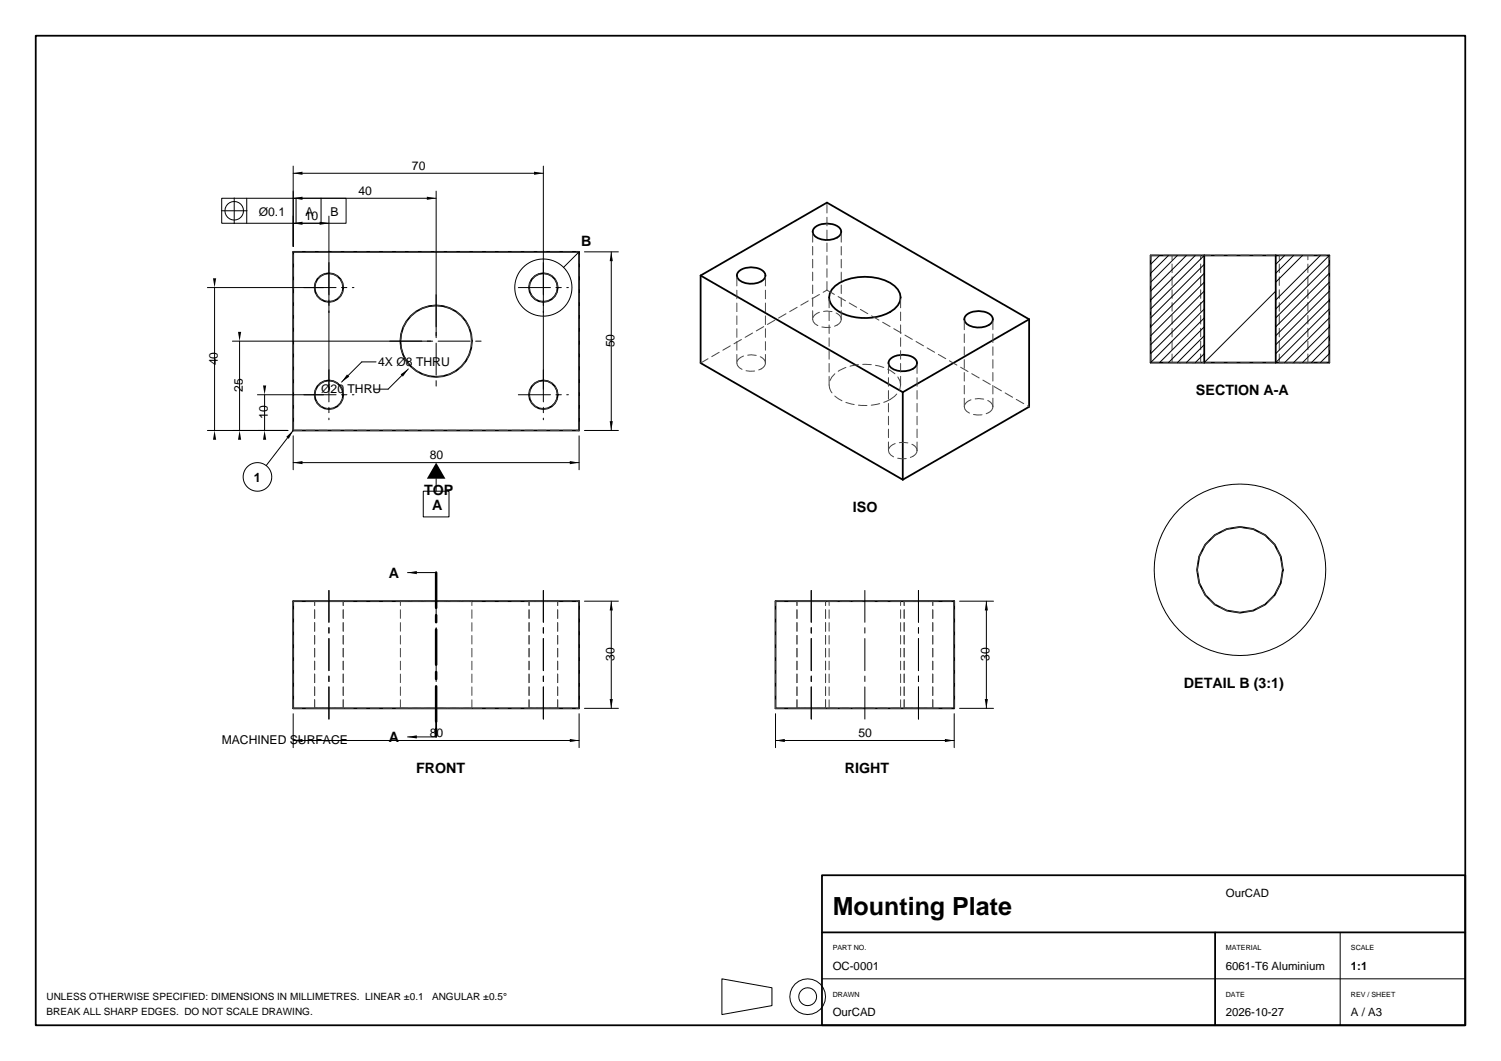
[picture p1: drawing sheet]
<svg xmlns="http://www.w3.org/2000/svg" width="420mm" height="297mm" viewBox="0 0 420 297" stroke-linecap="round" stroke-linejoin="round" font-family="sans-serif">
<g fill="none" stroke="#000" stroke-width=".5">
<path d="M10 10h400v277h-400zM82 70.5h80v50h-80zM196 77.1v24.5l56.6 32.7M196 77.1l35.4-20.4 56.6 32.7M196 77.1l56.6 32.7M206.9 75.8a5.7 5.7 0 0 1 7 .4 1.68 1.68 0 0 1-.9 2.6 5.6 5.6 0 0 1-6.6-1 1.55 1.55 0 0 1 .5-2zM228.1 63.6a5.7 5.7 0 0 1 7 .4 1.68 1.68 0 0 1-.9 2.5 5.6 5.6 0 0 1-6.6-.9 1.55 1.55 0 0 1 .5-2zM337 71.5h20M337 71.5h-15v30h15M337 71.5v30M357 71.5h15v30h-15M357 71.5v30"/>
<path d="M233.7 80a14.8 14.8 0 0 1 16.6 0 3.9 3.9 0 0 1 0 6.5 14.7 14.7 0 0 1-16.6 0 3.9 3.9 0 0 1 0-6.5zM270.5 88.1a5.7 5.7 0 0 1 7 .4 1.68 1.68 0 0 1-.9 2.5 5.6 5.6 0 0 1-6.6-1 1.55 1.55 0 0 1 .5-1.9zM288 89.4l-35.4 20.4M288 89.4v24.5l-35.4 20.4M249.3 100.3a5.7 5.7 0 0 1 7 .4 1.68 1.68 0 0 1-.9 2.6 5.6 5.6 0 0 1-6.6-1 1.55 1.55 0 0 1 .5-2zM252.6 109.8v24.5M337 101.5h20M82 168.3h80v30h-80zM122 160.3v6M217 168.3h50v30h-50zM122 200.3v6M230 245h180v42h-180z"/>
<path d="M230 261h180M340 261v26"/>
<circle cx="92" cy="80.5" r="4"/>
<circle cx="122" cy="95.5" r="10"/>
<circle cx="152" cy="80.5" r="4"/>
<circle cx="92" cy="110.5" r="4"/>
<circle cx="152" cy="110.5" r="4"/>
<circle cx="347" cy="159.5" r="12"/>
</g>
<g fill="none" stroke="#454545" stroke-width=".28" stroke-dasharray="2.4 1.2">
<path d="M82 70.5h80M322 71.5h50M328 71.5h4M332 71.5h4M336 71.5h-8M358 71.5h4M362 71.5h4M366 71.5h-8M96 80.5a4 4 0 0 0-5.6-3.7 4 4 0 0 0-1 6.7 4 4 0 0 0 6.4-1.8l.2-1.2M132 95.5a10 10 0 0 0-14.4-9 10 10 0 0 0-1.6 16.9 10 10 0 0 0 15.8-5.9l.2-2M156 80.5a4 4 0 0 0-5.6-3.7 4 4 0 0 0-1 6.7 4 4 0 0 0 6.4-1.8l.2-1.2M227.4 89.4a2.72 2.72 0 0 0 2.5 2.1 6.3 6.3 0 0 0 4.3-.5"/>
<path d="M227.4 89.4v-24.5M231.4 81.2v-24.5M231.4 81.2l56.6 32.7M234.2 91a2 2 0 0 0 1.2-1.6M235.4 89.4a2.72 2.72 0 0 0-2.5-2.2 4.7 4.7 0 0 0-5.4 1.7l-.1 .5M235.4 89.4v-24.5M96 110.5a4 4 0 0 0-5.6-3.7 4 4 0 0 0-1 6.7 4 4 0 0 0 6.4-1.8l.2-1.2M156 110.5a4 4 0 0 0-5.6-3.7 4 4 0 0 0-1 6.7 4 4 0 0 0 6.4-1.8l.2-1.2M196 101.6l35.4-20.4M206.2 101.6a2.72 2.72 0 0 0 2.4 2.2 6.3 6.3 0 0 0 4.4-.5M206.2 101.6v-24.5M213 103.3a2 2 0 0 0 1.2-1.7"/>
<path d="M214.2 101.6a2.72 2.72 0 0 0-2.5-2.1 4.7 4.7 0 0 0-5.4 1.7l-.1 .4M214.2 101.6v-24.5M232 107.7a5.4 5.4 0 0 0 3.7 4.5 15.8 15.8 0 0 0 13.4-.4M232 107.7v-24.4M249.1 111.8a5 5 0 0 0 2.9-4.1M252 107.7a5 5 0 0 0-2.9-4 15.1 15.1 0 0 0-15.4 .8l-.9 1-.6 1.1-.2 1.1M252 107.7v-24.4M269.8 113.9a2.71 2.71 0 0 0 2.5 2.1 6.3 6.3 0 0 0 4.3-.5M269.8 113.9v-24.5M276.6 115.5a2 2 0 0 0 1.2-1.6M277.8 113.9a2.72 2.72 0 0 0-2.4-2.2 4.7 4.7 0 0 0-5.5 1.7l-.1 .5M277.8 113.9v-24.5"/>
<path d="M322 101.5v-30M322 101.5h50M328 101.5h4M328 101.5v-30M332 101.5h4M336 101.5h-8M336 101.5v-30M358 101.5h4M358 101.5v-30M362 101.5h4M366 101.5h-8M366 101.5v-30"/>
<path d="M372 101.5v-30M82 120.5v-50M82 120.5h80M162 120.5v-50M248.6 126.1a2.72 2.72 0 0 0 2.5 2.2 6.3 6.3 0 0 0 4.3-.5M248.6 126.1v-24.5M255.4 127.8a2 2 0 0 0 1.2-1.7M256.6 126.1a2.72 2.72 0 0 0-2.5-2.1 4.7 4.7 0 0 0-5.4 1.7l-.1 .4M256.6 126.1v-24.5M359 159.5a12 12 0 0 0-16.9-11 12 12 0 0 0-3.2 19.9 12 12 0 0 0 19.5-5.2l.6-3.7M82 168.3h80M88 168.3h8"/>
<path d="M96 168.3h-8M112 168.3h20M132 168.3h-20M148 168.3h8M156 168.3h-8M217 168.3h50M223 168.3h4M227 168.3h4M231 168.3h-8M232 168.3h10M242 168.3h10M252 168.3h-20"/>
<path d="M253 168.3h4M257 168.3h4M261 168.3h-8M82 198.3v-30M82 198.3h80M88 198.3h8M88 198.3v-30M96 198.3h-8M96 198.3v-30M112 198.3h20M112 198.3v-30M132 198.3h-20"/>
<path d="M132 198.3v-30M148 198.3h8M148 198.3v-30M156 198.3h-8M156 198.3v-30M162 198.3v-30M217 198.3v-30M217 198.3h50M223 198.3h4M223 198.3v-30M227 198.3h4M231 198.3h-8"/>
<path d="M231 198.3v-30M232 198.3h10M232 198.3v-30M242 198.3h10M252 198.3h-20M252 198.3v-30M253 198.3h4M253 198.3v-30M257 198.3h4M261 198.3h-8M261 198.3v-30M267 198.3v-30"/>
</g>
<g fill="none" stroke="#000" stroke-width=".28">
<path d="M61.9 59h7.2M62 55.5h34.8v7h-34.8zM65.5 55.4v7.2M69 55.5v7M82 46.5v22.5M82 55.5h40M82 48.5h70M82.8 55.5v7M89.8 55.5v7M122 53.5v40.5M152 46.5v62.5M82 62.5h10"/>
<path d="M92 60.5v48.5M161.9 70.6l-4.2 4.2M163.5 70.5h9.5M171 70.5v50M324.5 71.5l-2.5 2.5M327 71.5l-5 5M329.5 71.5l-7.5 7.5M332 71.5l-10 10M334.5 71.5l-12.5 12.5M337 71.5l-15 15M337 74l-15 15M337 76.5l-15 15"/>
<path d="M337 79l-15 15M359.5 71.5l-2.5 2.5M362 71.5l-5 5M364.5 71.5l-7.5 7.5M369.5 71.5l-12.5 12.5M372 71.5l-15 15M372 74l-15 15M372 76.5l-15 15M372 79l-15 15M58 80.5h32.5M60 80.5v40M65 95.5h55.5"/>
<path d="M67 95.5v25M337 81.5l-15 15M337 84l-15 15M337 86.5l-15 15M337 89l-12.5 12.5M337 91.5l-10 10M337 94l-7.5 7.5M337 96.5l-5 5M337 99l-2.5 2.5M357 81.5l-20 20M372 81.5l-15 15M372 84l-15 15"/>
<path d="M372 86.5l-15 15M372 89l-12.5 12.5M372 91.5l-10 10M372 94l-7.5 7.5M372 96.5l-5 5M372 99l-2.5 2.5M72 110.5h18.5M74 110.5v10M105.2 101.3h-4l-5.6 5.7M114.3 103.3l-5.7 5.6h-4M58 120.5h22.5M82 122v9.5"/>
<path d="M82 129.5h80M82 120.5l-7.5 9.8M118.4 137.5h7.2v7.2h-7.2zM122 134v3.5M162 122v9.5M163.5 120.5h9.5M114 160.3h8M163.5 168.3h9.5M171 168.3v30M268.5 168.3h9.5M276 168.3v30M82 199.8v9.5"/>
<path d="M162 199.8v9.5M163.5 198.3h9.5M217 199.8v9.5M267 199.8v9.5M268.5 198.3h9.5M82 207.3h80M114 206.3h8M217 207.3h50M202 274l14 2.5v5l-14 2.5zM230 274h180M375 261v26"/>
<circle cx="65.5" cy="59" r="2.6"/>
<circle cx="152" cy="80.5" r="8"/>
<circle cx="72" cy="133.5" r="4"/>
<circle cx="347" cy="159.5" r="24"/>
<circle cx="226" cy="279" r="5"/>
<circle cx="226" cy="279" r="2.5"/>
</g>
<g fill="none" stroke="#000" stroke-width=".28" stroke-dasharray="9 1.5 1.5 1.5">
<path d="M92 73.5v14M152 73.5v14M85 80.5h14M109 95.5h26M122 82.5v26M145 80.5h14M85 110.5h14M92 103.5v14M145 110.5h14M152 103.5v14M92 201.3v-36M122 201.3v-36"/>
<path d="M152 201.3v-36M227 201.3v-36M242 201.3v-36M257 201.3v-36"/>
</g>
<path d="M122 160.3v46" fill="none" stroke="#000" stroke-width=".7" stroke-dasharray="9.9 2 2 2"/>
<g fill="#000">
<path d="M82 55.5l2.6-.4v.8zM82 48.5l2.6-.4v.8zM119.4 55.1l2.6 .4-2.6 .4zM149.4 48.1l2.6 .4-2.6 .4zM82 62.5l2.6-.4v.8zM89.4 62.1l2.6 .4-2.6 .4zM171 70.5l.5 2.6h-.9zM59.6 77.9h.9l-.5 2.6zM66.6 92.9h.9l-.5 2.6zM73.6 107.9h.9l-.5 2.6zM97.1 104.8l.6 .6-2.1 1.6zM112.1 104.8l2.2-1.5-1.6 2.1z"/>
<path d="M60 120.5l.5 2.6h-.9zM67 120.5l.5 2.6h-.9zM74 120.5l.5 2.6h-.9zM82 129.5l2.6-.4v.8zM80.1 122.3l1.9-1.8-1.2 2.3zM122 129.5l2.6 4.5h-5.2zM159.4 129.1l2.6 .4-2.6 .4zM170.6 117.9h.9l-.5 2.6zM114 160.3l2.6-.5v.9zM171 168.3l.5 2.6h-.9zM276 168.3l.4 2.6h-.8zM170.6 195.7h.9l-.5 2.6z"/>
<path d="M275.6 195.7h.8l-.4 2.6zM82 207.3l2.6-.5v.9zM114 206.3l2.6-.5v.9zM159.4 206.8l2.6 .5-2.6 .4zM217 207.3l2.6-.5v.9zM264.4 206.8l2.6 .5-2.6 .4z"/>
</g>
<text font-size="7" x="233" y="256">Mounting Plate</text>
<g font-size="4">
<text x="162.6" y="68.9">B</text>
<text x="334.6" y="110.5">SECTION A-A</text>
<text x="118.7" y="138.5">TOP</text>
<text x="120.9" y="142.9">A</text>
<text x="238.6" y="143.3">ISO</text>
<text x="108.8" y="161.7">A</text>
<text x="331.3" y="192.5">DETAIL B (3:1)</text>
<text x="108.8" y="207.7">A</text>
<text x="116.4" y="216.3">FRONT</text>
<text x="236.4" y="216.3">RIGHT</text>
</g>
<text font-size="3.6" x="71" y="134.8">1</text>
<g font-size="3.4">
<text x="115.3" y="47.6">70</text>
<text x="100.3" y="54.6">40</text>
<text x="72.4" y="60.4">Ø0.1</text>
<text x="85.3" y="61.6">10</text>
<text x="85.5" y="60.4">A</text>
<text x="92.5" y="60.4">B</text>
<text x="171.9" y="97.3" transform="rotate(-90 171.9 97.3)">50</text>
<text x="60.9" y="102.3" transform="rotate(-90 60.9 102.3)">40</text>
<text x="105.8" y="102.5">4X Ø8 THRU</text>
<text x="67.9" y="109.8" transform="rotate(-90 67.9 109.8)">25</text>
<text x="89.9" y="110.1">Ø20 THRU</text>
<text x="74.9" y="117.3" transform="rotate(-90 74.9 117.3)">10</text>
<text x="120.3" y="128.6">80</text>
<text x="171.9" y="185.1" transform="rotate(-90 171.9 185.1)">30</text>
<text x="276.9" y="185.1" transform="rotate(-90 276.9 185.1)">30</text>
<text x="62" y="208.3">MACHINED SURFACE</text>
<text x="120.3" y="206.4">80</text>
<text x="240.2" y="206.4">50</text>
</g>
<g font-size="3.2">
<text x="343" y="251">OurCAD</text>
<text x="233" y="271.5">OC-0001</text>
<text x="343" y="271.5">6061-T6 Aluminium</text>
<text x="378" y="271.5">1:1</text>
<text x="233" y="284.5">OurCAD</text>
<text x="343" y="284.5">2026-10-27</text>
<text x="378" y="284.5">A / A3</text>
</g>
<g font-size="2.8">
<text x="13" y="279.8">UNLESS OTHERWISE SPECIFIED: DIMENSIONS IN MILLIMETRES. LINEAR ±0.1</text>
<text x="120.9" y="279.8">ANGULAR ±0.5°</text>
<text x="13" y="284">BREAK ALL SHARP EDGES. DO NOT SCALE DRAWING.</text>
</g>
<g font-size="2">
<text x="233" y="266">PART NO.</text>
<text x="343" y="266">MATERIAL</text>
<text x="378" y="266">SCALE</text>
<text x="233" y="279">DRAWN</text>
<text x="343" y="279">DATE</text>
<text x="378" y="279">REV / SHEET</text>
</g>
</svg>
